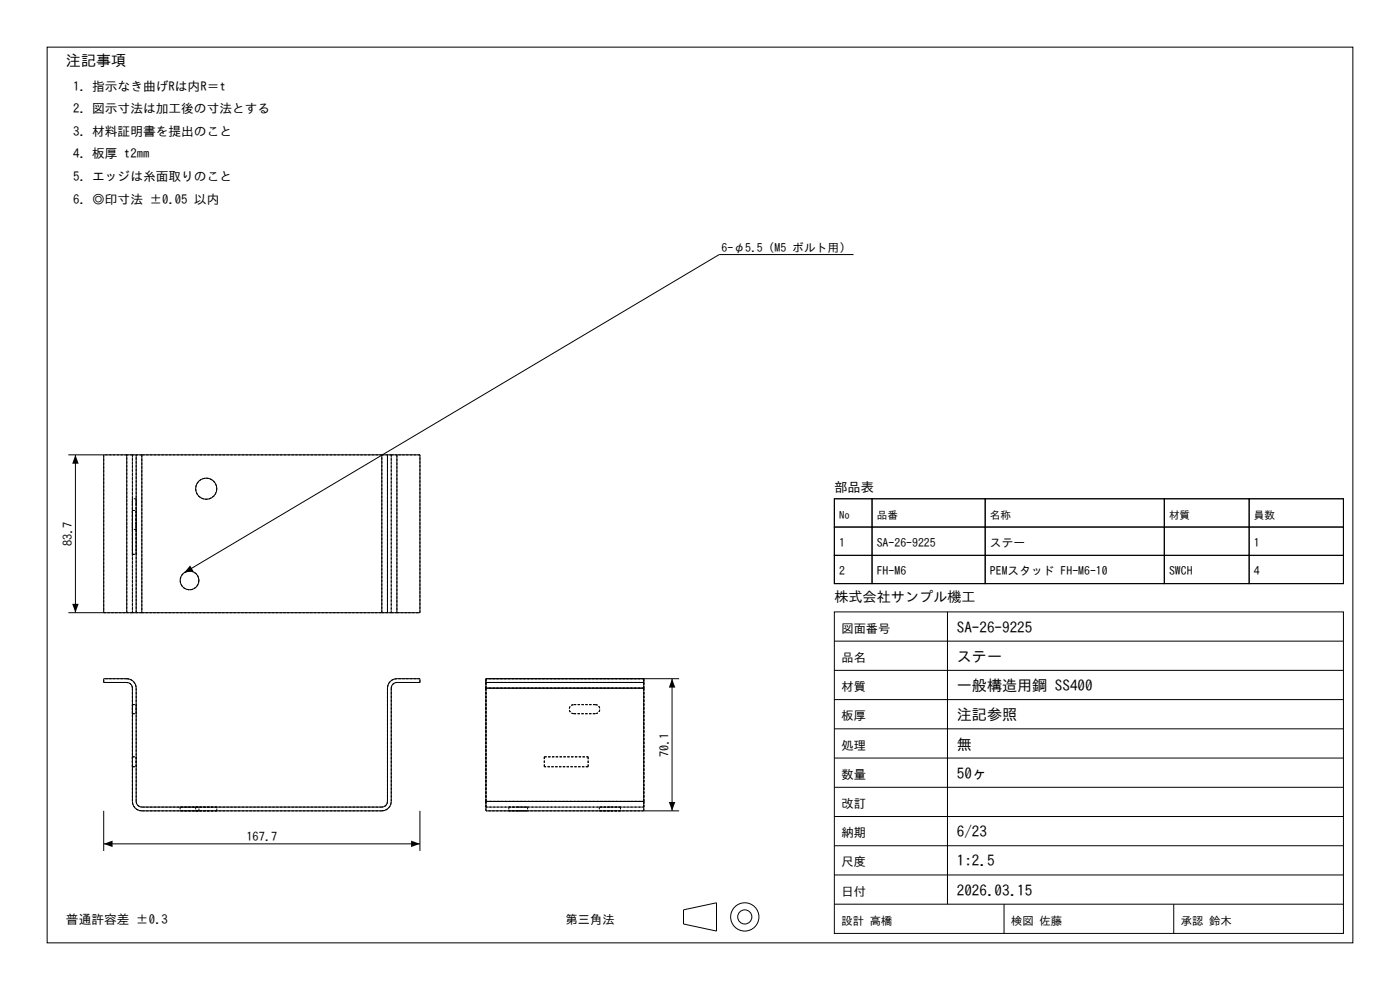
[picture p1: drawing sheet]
<svg xmlns="http://www.w3.org/2000/svg" width="297mm" height="210mm" viewBox="0 0 297 210" stroke-linecap="round" stroke-linejoin="round" font-family="sans-serif">
<g fill="none" stroke="#000" stroke-width=".21">
<path d="M10 10h277v190h-277zM181.1 54h-28.5l-113.5 67.5M14.5 96.5h12.4M16 96.5v33.5M22 96.5v33.5M26.9 96.5h2M26.9 96.5v33.5M28.9 96.5h1.2M28.9 96.5v33.5M30.1 96.5h50.9M30.1 96.5v33.5M81 96.5h1.2"/>
<path d="M81 96.5v33.5M82.2 96.5h2M82.2 96.5v33.5M84.2 96.5h4.9v33.5h-4.9M84.2 96.5v33.5M177 105.8h8v6h-8zM177 111.8h8v6h-8zM177 117.8h8v6h-8zM177 105.8h108v18h-108zM185 105.8h24v6h-24zM185 111.8h24v6h-24zM185 117.8h24v6h-24z"/>
<path d="M209 105.8h38v6h-38zM209 111.8h38v6h-38zM209 117.8h38v6h-38zM247 105.8h18v6h-18zM247 111.8h18v6h-18zM247 117.8h18v6h-18zM265 105.8h20v6h-20zM265 111.8h20v6h-20zM265 117.8h20v6h-20zM14.5 130h12.4M26.9 130h2M28.9 130h1.2"/>
<path d="M30.1 130h50.9M81 130h1.2M82.2 130h2M177 129.8h108v68.2h-108zM177 136h108M201 129.8v62M22 144h4.9a2 2 0 0 1 2 2v24a1.2 1.2 0 0 0 1.2 1.2h50.9a1.2 1.2 0 0 0 1.2-1.2v-24a2 2 0 0 1 2-2h4.9v.8h-4.9a1.2 1.2 0 0 0-1.2 1.2v24a2 2 0 0 1-2 2h-50.9a2 2 0 0 1-2-2v-24a1.2 1.2 0 0 0-1.2-1.2h-4.9zM103.1 144.8v1.2M103.1 144.8h33.5M103.1 146v24M103.1 146h33.5M136.6 144.8v1.2"/>
<path d="M136.6 144v.8M136.6 146v24M142.6 144v28M144.1 144h-41v.8M177 154.6h108M177 148.4h108M177 142.2h108M22 172v8.5M22 179h67.1M89.1 172v8.5M103.1 170v2h41M103.1 170h33.5"/>
<path d="M136.6 170v2M177 179.4h108M177 173.2h108M177 167h108M177 160.8h108M145 193l7-1.5v6l-7-1.5zM177 191.8h108M177 185.6h108M213 191.8v6.2M249 191.8v6.2"/>
<circle cx="43.8" cy="103.7" r="2.24"/>
<circle cx="40.2" cy="123.1" r="1.99"/>
<circle cx="158" cy="194.5" r="3"/>
<circle cx="158" cy="194.5" r="1.5"/>
</g>
<g fill="none" stroke="#000" stroke-width=".21" stroke-dasharray=".5 .3" stroke-linecap="butt">
<path d="M22 96.5v33.5M26.9 96.5h-4.9M28.1 96.5h-1.2M28.1 96.5v33.5M30.1 96.5v33.5M30.1 96.5h-2M81 96.5h-50.9M81 96.5h2M82.2 96.5v33.5M83 96.5v33.5M83 96.5h1.2M84.2 96.5v33.5"/>
<path d="M89.1 96.5h-4.9M28.1 117.6v-9.3M28.1 108.3v9.3M28.1 106.8v4.5M28.1 106.8v-1M28.1 105.8v1M28.1 111.3v1M28.1 112.3v-1M28.1 111.3v-4.5M28.1 108.3h.8M28.1 117.6h.8M28.9 117.6v-9.3"/>
<path d="M28.9 108.3v9.3M28.9 106.8v4.5M28.9 106.8v-1M28.9 105.8v1M28.9 111.3v1M28.9 112.3v-1M28.9 111.3v-4.5M28.9 105.8h-.8M28.9 112.3h-.8M46 103.7a2.24 2.24 0 0 1-3.2 2 2.24 2.24 0 0 1-.5-3.8 2.24 2.24 0 0 1 3.6 1.2l.1 .6M22 130h4.9M26.9 130v-33.5"/>
<path d="M28.1 130h-1.2M28.1 130v-33.5M28.9 130v-33.5M30.1 130h50.9M30.1 130h-2M42.2 123.1a1.99 1.99 0 0 1-2.8 1.8 1.99 1.99 0 0 1-.5-3.3 1.99 1.99 0 0 1 3.2 1l.1 .5M81 130h2M81 130v-33.5M83 130h1.2M83 130v-33.5M84.2 130h4.9M89.1 130v-33.5"/>
<path d="M22 144.8v-.8M26.9 144a2 2 0 0 1 2 2M26.9 144h-4.9M26.9 144.8h-4.9M28.1 146a1.2 1.2 0 0 0-1.2-1.2M28.1 149.5v1.9M28.1 151.4v-1.9M28.1 149.5h.8M28.1 151.4h.8M28.9 149.5v1.9M28.9 151.4v-1.9M82.2 146v24"/>
<path d="M83 146v24M83 146a1.2 1.2 0 0 1 1.2-1.2M84.2 144a2 2 0 0 0-2 2M89.1 144.8h-4.9M89.1 144.8v-.8M89.1 144h-4.9M103.1 146v24M103.1 146v-1.2M103.1 144.8v-.8M103.1 144v2M103.1 146h33.5M103.1 144.8h33.5"/>
<path d="M103.1 144h33.5M121.7 151.4a.96 .96 0 0 1-.9-1 .96 .96 0 0 1 .9-.9M121.7 151.4h4.6M126.3 149.5h-4.6M126.3 149.5a.96 .96 0 0 1 1 .9 .96 .96 0 0 1-1 1M136.6 144v2M136.6 146v24M136.6 144.8v-.8M136.6 146v-1.2M136.6 146h-33.5M136.6 144.8h-33.5M136.6 144h-33.5"/>
<path d="M28.1 170v-24M28.1 160.5v2.1M28.1 162.6v-2.1M28.1 160.5h.8M28.1 162.6h.8M28.9 170a1.2 1.2 0 0 0 1.2 1.2M28.9 170v-24M28.9 160.5v2.1M28.9 162.6v-2.1M30.1 172a2 2 0 0 1-2-2M38.2 172h4M38.2 171.2h4"/>
<path d="M38.2 171.2v.8M41.5 172h4.5M41.5 171.2h4.5M41.5 171.2v.8M42.2 172h-4M42.2 171.2h-4M42.2 172v-.8M46 172h-4.5M46 171.2h-4.5M46 172v-.8M81 172h-50.9M81 171.2h-50.9"/>
<path d="M81 172a2 2 0 0 0 2-2M82.2 170a1.2 1.2 0 0 1-1.2 1.2M103.1 172v-2M103.1 170v1.2M103.1 170v-24M103.1 171.2h33.5M103.1 170h33.5M107.9 172h4M107.9 171.2h4M107.9 171.2v.8M109.9 172h-2M109.9 171.2h-2"/>
<path d="M111.9 172h-2M111.9 171.2h-2M111.9 171.2v.8M115.5 160.5h9.3M115.5 162.6v-2.1M124.8 160.5v2.1M124.8 162.6h-9.3M127.1 172h4.5M127.1 171.2h4.5M127.1 171.2v.8M129.4 172h-2.3M129.4 171.2h-2.3"/>
<path d="M131.6 172h-2.2M131.6 171.2h-2.2M131.6 171.2v.8M136.6 172h-33.5M136.6 171.2h-33.5M136.6 172v-2M136.6 170v1.2M136.6 170h-33.5M136.6 170v-24"/>
</g>
<path d="M16 96.5l.7 1.9h-1.4zM15.3 128.1h1.4l-.7 1.9zM40.3 119.9l.7 1.2-1.9 .4zM142.6 144l.7 1.8h-1.4zM22 179l1.9-.7v1.4zM87.2 178.3l1.9 .7-1.9 .7zM141.9 170.1h1.4l-.7 1.9z" fill="#000"/>
<g font-size="3.2">
<text x="14" y="14">注記事項</text>
<text x="203" y="134.2">SA-26-9225</text>
<text x="203" y="140.4">ステー</text>
<text x="203" y="146.6">一般構造用鋼 SS400</text>
<text x="203" y="152.8">注記参照</text>
<text x="203" y="159">無</text>
<text x="203" y="165.2">50ヶ</text>
<text x="203" y="177.6">6/23</text>
<text x="203" y="183.8">1:2.5</text>
<text x="203" y="190">2026.03.15</text>
</g>
<text font-size="3" x="177" y="127.8">株式会社サンプル機工</text>
<text font-size="2.8" x="177" y="104.3">部品表</text>
<g font-size="2.7">
<text x="15.5" y="19.2">1. 指示なき曲げRは内R＝t</text>
<text x="15.5" y="24">2. 図示寸法は加工後の寸法とする</text>
<text x="15.5" y="28.8">3. 材料証明書を提出のこと</text>
<text x="15.5" y="33.6">4. 板厚 t2mm</text>
<text x="15.5" y="38.4">5. エッジは糸面取りのこと</text>
<text x="15.5" y="43.2">6. ◎印寸法 ±0.05 以内</text>
<text x="14" y="196">普通許容差 ±0.3</text>
</g>
<g font-size="2.6">
<text x="15.3" y="115.8" transform="rotate(-90 15.3 115.8)">83.7</text>
<text x="178.5" y="134.2">図面番号</text>
<text x="178.5" y="140.4">品名</text>
<text x="178.5" y="146.6">材質</text>
<text x="178.5" y="152.8">板厚</text>
<text x="141.9" y="160.6" transform="rotate(-90 141.9 160.6)">70.1</text>
<text x="178.5" y="159">処理</text>
<text x="178.5" y="165.2">数量</text>
<text x="178.5" y="171.4">改訂</text>
<text x="52.3" y="178.3">167.7</text>
<text x="178.5" y="177.6">納期</text>
<text x="178.5" y="183.8">尺度</text>
<text x="178.5" y="190">日付</text>
<text x="120" y="196">第三角法</text>
</g>
<g font-size="2.5">
<text x="153.1" y="53.4">6-φ5.5（M5 ボルト用）</text>
<text x="178" y="116">1</text>
<text x="186" y="116">SA-26-9225</text>
<text x="210" y="116">ステー</text>
<text x="266" y="116">1</text>
<text x="178" y="122">2</text>
<text x="186" y="122">FH-M6</text>
<text x="210" y="122">PEMスタッド FH-M6-10</text>
<text x="248" y="122">SWCH</text>
<text x="266" y="122">4</text>
</g>
<g font-size="2.4">
<text x="178.5" y="196.2">設計 高橋</text>
<text x="214.5" y="196.2">検図 佐藤</text>
<text x="250.5" y="196.2">承認 鈴木</text>
</g>
<g font-size="2.3">
<text x="178" y="110">No</text>
<text x="186" y="110">品番</text>
<text x="210" y="110">名称</text>
<text x="248" y="110">材質</text>
<text x="266" y="110">員数</text>
</g>
</svg>
